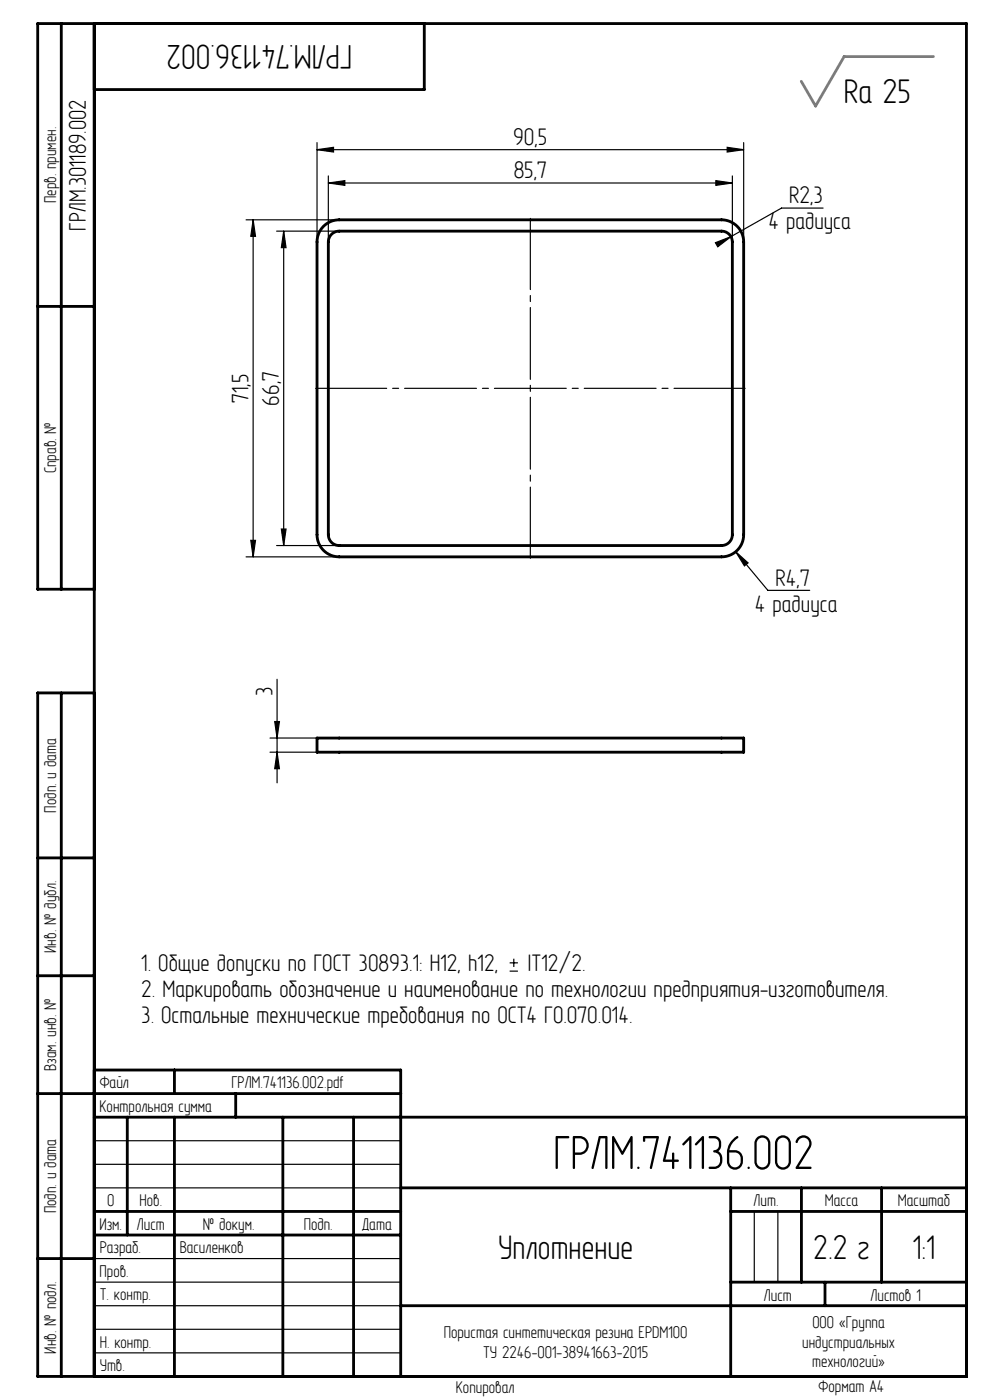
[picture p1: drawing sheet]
<svg xmlns="http://www.w3.org/2000/svg" width="210mm" height="297mm" viewBox="0 0 210 297" stroke-linecap="round" stroke-linejoin="round" font-family="sans-serif">
<g fill="none" stroke="#000" stroke-width=".25">
<path d="M67.2 31.8l3.5-.5v1zM67.2 30.3v21M67.2 31.8h90.5M69.6 38.8l3.5-.5v1zM69.6 37.3v14M69.6 38.8h85.7M151.8 38.3l3.5 .5-3.5 .5zM154.2 31.3l3.5 .5-3.5 .5zM155.3 37.3v14M157.7 30.3v21M52.2 46.6h19.7M53.7 46.6v71.5"/>
<path d="M53.7 46.6l.5 3.5h-1zM58.7 49h13.2M60.2 49v66.7M60.2 49l.5 3.5h-1zM151.8 51.5l3.2-1.3-2.8 2.2zM174.6 44.1h-8.8l-12.8 7.2M52.2 118.1h19.7M53.2 114.6h1l-.5 3.5zM58.7 115.7h13.2M59.7 112.2h1l-.5 3.5zM156.1 117l2.6 2.4-.8 .7zM156.1 117l6.8 8.2h8.9"/>
<path d="M57.3 156.6h9.9M57.3 159.6h9.9M58.3 153.1h1l-.5 3.5zM58.8 144.1v22M58.8 159.6l.5 3.5h-1zM108.1 206h1.8M108.1 204.3h1.8M109 203.4v1.7M20 242h65M20 247h65M20 252h65M160 257v15"/>
<path d="M165 257v15M20 277h65M20 272h65M20 267h65M20 287h65M20 282h65"/>
</g>
<path d="M112.5 118.4v-72.1" fill="none" stroke="#000" stroke-width=".25" stroke-dasharray="15.2 1.3 1.3 1.3" stroke-dashoffset=".1"/>
<path d="M66.9 82.4h91.1" fill="none" stroke="#000" stroke-width=".25" stroke-dasharray="15.2 1.3 1.3 1.3" stroke-dashoffset=".2"/>
<g fill="none" stroke="#000" stroke-width=".6">
<path d="M13 5v120M20 5v287M90 5v14h-70M68.6 48a4.7 4.7 0 0 1 3.3-1.4h81.1a4.7 4.7 0 0 1 4.7 4.7v62.1a4.7 4.7 0 0 1-4.7 4.7h-81.1a4.7 4.7 0 0 1-4.7-4.7v-62.1a4.7 4.7 0 0 1 1.4-3.3zM70.4 49.6l.6-.4 .9-.2h81.1a2.3 2.3 0 0 1 2.3 2.3v62.1a2.3 2.3 0 0 1-2.3 2.3h-81.1a2.3 2.3 0 0 1-2.3-2.3v-62.1l.3-.9zM8 65h12M20 125h-12v-120h197v287h-197v-145h12M13 147v145M67.2 156.6h90.5v3h-90.5zM8 182h12M8 207h12M8 232h77"/>
<path d="M20 227h65v65M20 237h185M27 237v25M37 227v5M37 237v55M50 232v5M60 237v55M75 237v55M20 257h65M85 252h120M155 252v40M155 257h50"/>
<path d="M170 252v20M187 252v20M8 267h12M20 262h65M85 277h120M155 272h50M175 272v5"/>
</g>
<path d="M173 22.5h.1" fill="none" stroke="#808080" stroke-width=".25" stroke-dasharray="15.2 1.3 1.3 1.3"/>
<path d="M198 12h-18.9l-6.1 10.5-3-5.2" fill="none" stroke="#808080" stroke-width=".6"/>
<g fill="#000">
<path d="M67.2 31.8l3.5-.5v1zM154.2 31.3l3.5 .5-3.5 .5z"/>
<path d="M53.7 46.6l.5 3.5h-1zM53.2 114.6h1l-.5 3.5zM60.2 49l.5 3.5h-1zM59.7 112.2h1l-.5 3.5zM58.3 153.1h1l-.5 3.5zM58.8 159.6l.5 3.5h-1z"/>
<path d="M156.1 117l1.8 3.1 .8-.7zM151.8 51.5l.4 .9 2.8-2.2zM69.6 38.8l3.5-.5v1zM151.8 38.3l3.5 .5-3.5 .5z"/>
</g>
<text font-size="11" x="117.4" y="248">ГРЛМ.741136.002</text>
<g font-size="7.8">
<text x="74.7" y="9.5" transform="rotate(-180 74.7 9.5)">ГРЛМ.741136.002</text>
<text x="179" y="21.8">Ra 25</text>
<text x="105.7" y="267">Уплотнение</text>
<text x="172.5" y="267">2.2 г</text>
<text x="193.6" y="267">1:1</text>
</g>
<g font-size="5.5">
<text x="108.9" y="30.8">90,5</text>
<text x="109" y="37.8">85,7</text>
<text x="167.4" y="43.1">R2,3</text>
<text x="18.2" y="48.9" transform="rotate(-90 18.2 48.9)">ГРЛМ.301189.002</text>
<text x="163" y="48.6">4 радиуса</text>
<text x="52.7" y="85.5" transform="rotate(-90 52.7 85.5)">71,5</text>
<text x="59.2" y="86" transform="rotate(-90 59.2 86)">66,7</text>
<text x="164.5" y="124.2">R4,7</text>
<text x="160.1" y="129.7">4 радиуса</text>
<text x="57.8" y="147.6" transform="rotate(-90 57.8 147.6)">3</text>
<text x="30" y="206">1. Общие допуски по ГОСТ 30893.1: H12, h12,</text>
<text x="112" y="206">IT12/2.</text>
<text x="30" y="211.5">2. Маркировать обозначение и наименование по технологии предприятия-изготовителя.</text>
<text x="30" y="217">3. Остальные технические требования по ОСТ4 ГО.070.014.</text>
</g>
<g font-size="3.9">
<text x="11.9" y="43.1" transform="rotate(-90 11.9 43.1)">Перв. примен.</text>
<text x="11.9" y="100.4" transform="rotate(-90 11.9 100.4)">Справ. №</text>
<text x="11.9" y="172.4" transform="rotate(-90 11.9 172.4)">Подп. и дата</text>
<text x="11.9" y="202.1" transform="rotate(-90 11.9 202.1)">Инв. № дубл.</text>
<text x="11.9" y="227.2" transform="rotate(-90 11.9 227.2)">Взам. инв. №</text>
<text x="21.2" y="230.9">Файл</text>
<text x="49.1" y="230.9">ГРЛМ.741136.002.pdf</text>
<text x="21.1" y="235.9">Контрольная сумма</text>
<text x="11.9" y="257.4" transform="rotate(-90 11.9 257.4)">Подп. и дата</text>
<text x="22.7" y="255.9">0</text>
<text x="29.6" y="255.9">Нов.</text>
<text x="159.9" y="255.9">Лит.</text>
<text x="174.9" y="255.9">Масса</text>
<text x="190.4" y="255.9">Масштаб</text>
<text x="21.1" y="260.9">Изм.</text>
<text x="29" y="260.9">Лист</text>
<text x="43" y="260.9">№ докум.</text>
<text x="64.4" y="260.9">Подп.</text>
<text x="76.9" y="260.9">Дата</text>
<text x="21.2" y="265.9">Разраб.</text>
<text x="38.1" y="265.9">Василенков</text>
<text x="21.1" y="270.9">Пров.</text>
<text x="21.2" y="275.9">Т. контр.</text>
<text x="162" y="275.9">Лист</text>
<text x="184.7" y="275.9">Листов 1</text>
<text x="172.3" y="281.7">ООО «Группа</text>
<text x="11.9" y="287.1" transform="rotate(-90 11.9 287.1)">Инв. № подл.</text>
<text x="21.1" y="285.9">Н. контр.</text>
<text x="94.1" y="283.8">Пористая синтетическая резина EPDM100</text>
<text x="102.5" y="288">ТУ 2246-001-38941663-2015</text>
<text x="170.2" y="285.9">индустриальных</text>
<text x="21.2" y="290.9">Утв.</text>
<text x="172.2" y="290.1">технологий»</text>
<text x="96.7" y="295.6">Копировал</text>
<text x="173.6" y="295.4">Формат A4</text>
</g>
</svg>
